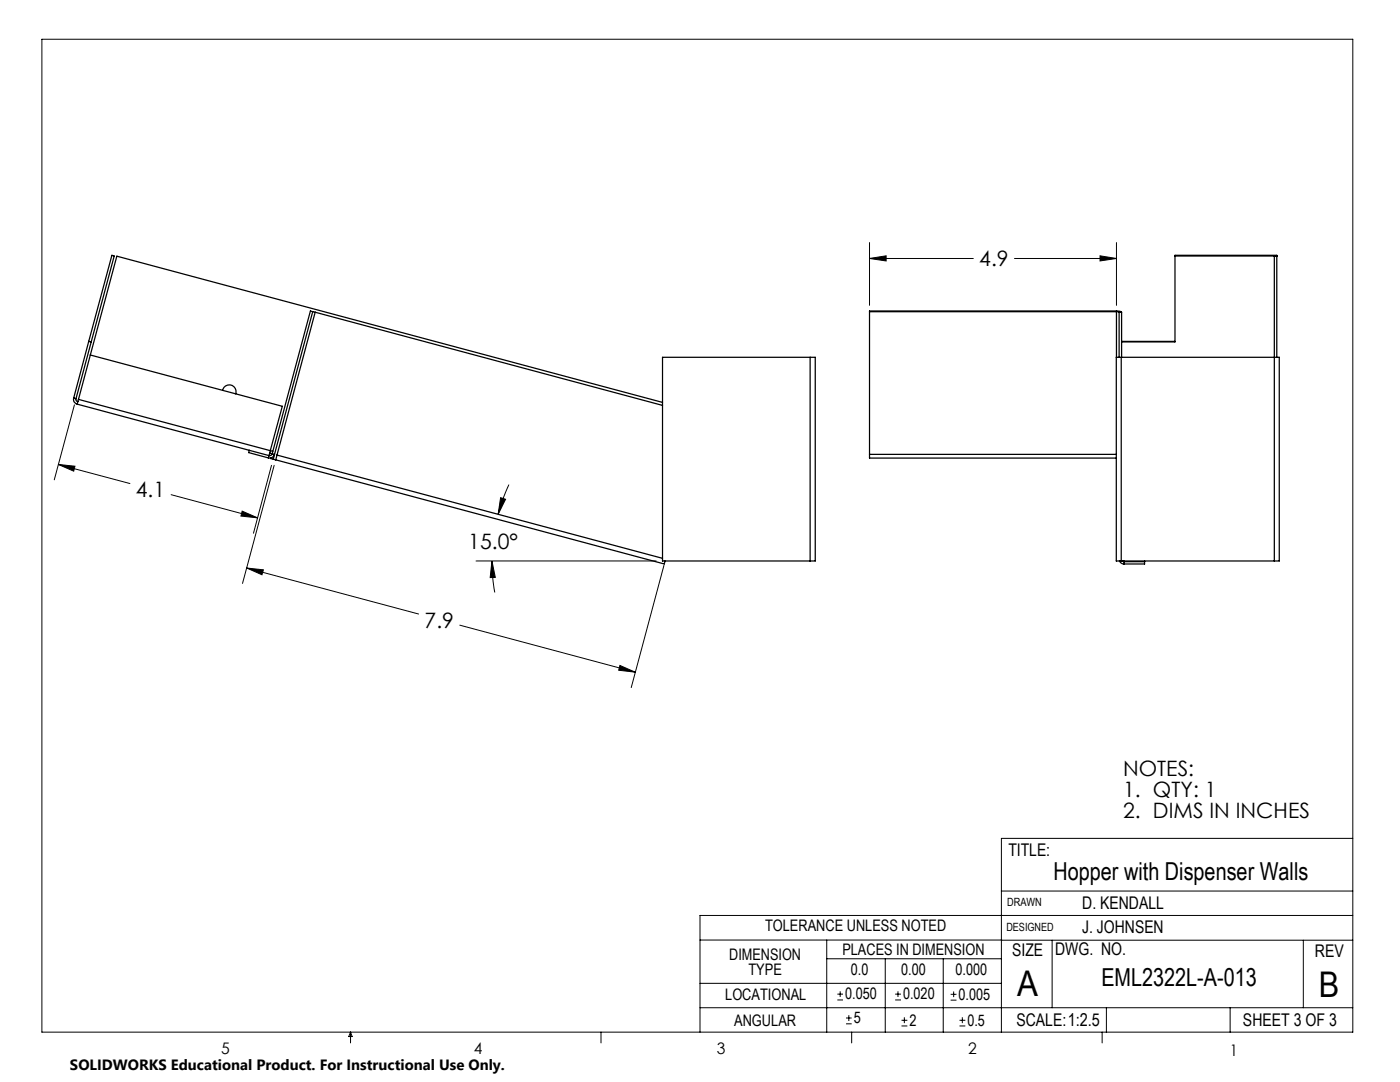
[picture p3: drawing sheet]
<svg xmlns="http://www.w3.org/2000/svg" width="279mm" height="216mm" viewBox="0 0 279 216" stroke-linecap="round" stroke-linejoin="round" font-family="sans-serif">
<g fill="none" stroke="#000" stroke-width=".2">
<path d="M8.4 7.8h261.6v198.2h-261.6zM173.5 51.6l3.3-.6v1.1zM173.5 48.4v12.5M173.5 51.6h20.7M202.5 51.6h20.3M219.5 51l3.3 .6-3.3 .5zM222.8 48.4v12.5M11.6 92.7l3.4 .3-.3 1zM11.6 92.7l14.3 3.8M14.9 80.8l-4.1 14.9M34.1 98.7l17.3 4.6M54.2 92.9l-3.6 13.5"/>
<path d="M54.7 92.9l-6.3 23.5M99.9 99.3l1 .3-1.5 3zM101.6 96.7l-1.5 3.7-.7 2.2M48.3 102l3.1 1.3-3.3-.3zM49.2 113.3l3.4 .4-.3 1zM49.2 113.3l34.3 9.2M95 111.9h36M98.2 111.9l.6 3.3-1 .1zM98.2 111.9l.1 3.2 .4 3.1M132.5 112.8l-6.5 24.4M91.8 124.7l35 9.4M123.7 132.8l3.1 1.3-3.3-.4z"/>
<path d="M199.8 177.8h70.2M270 167.3h-70.2v38.7M139.7 187.6h60.2M139.7 196.2h60.1M165 187.6v18.4M165 191.3h34.8M167.1 199.5h1.1M167.1 198.4h1.1M167.7 197.8v1.1M176.7 191.3v14.7M178.6 199.5h1.2M178.6 198.4h1.2"/>
<path d="M179.2 197.8v1.1M188.2 191.3v14.7M189.7 199.6h1.2M189.7 198.4h1.2M190.3 197.8v1.2M199.8 187.6h70.2M210 187.6v13.5M260.1 187.6v13.5M270 182.7h-130.3v23.3M70 206v2.1M70 206l.3 .8h-.7zM119.9 206v2.1"/>
<path d="M139.7 201.1h130.3M168.8 204.3h1.2M168.8 203.1h1.2M169.4 202.6v1.1M170 206v2.1M179.9 204.7h1.2M179.9 203.6h1.2M180.5 203v1.2M191.5 204.7h1.2M191.5 203.6h1.2M192.1 203v1.2M220 206v2.1"/>
<path d="M220.8 201.1v4.9M245.5 201.1v4.9"/>
</g>
<path d="M219.5 51l3.3 .6-3.3 .5zM173.5 51.6l3.3-.6v1.1zM99.9 99.3l1 .3-1.5 3zM98.2 111.9l.6 3.3-1 .1zM11.6 92.7l3.4 .3-.3 1zM48.3 102l3.1 1.3-3.3-.3zM49.2 113.3l3.4 .4-.3 1zM123.7 132.8l3.1 1.3-3.3-.4z" fill="#000"/>
<g fill="none" stroke="#000" stroke-width=".25">
<path d="M234.5 51.1h20.3M254.8 51.1h-.5v60.8M14.7 79.4a.94 .94 0 0 0 .7 1.2M14.7 79.4l.5 .2M14.7 79.4l7.6-28.5 .5 .2-7.6 28.5M15.2 79.6a.45 .45 0 0 0 .3 .6M15.7 79.7l-.2 .5M15.7 79.7l7.6-28.6 108.9 29.2M15.7 79.7l38.2 10.2M17.7 68.1l.5 .1M18 70.8l38.3 10.3-2.4 8.8M44.4 77.9a1.36 1.36 0 0 1 1.7-1.1 1.36 1.36 0 0 1 .9 1.8"/>
<path d="M62.4 62.2l.5 .1M62.4 62.2l-.5-.1-7.6 28.4M62.4 62.2l-7.6 28.5M62.9 62.3l-7.6 28.5M62.9 62.3l69.3 18.6M161.7 71.3h1v40.6h-1M161.7 71.3h-29.5v40.6h29.5M161.7 71.3v40.6M173.5 62.2h49.6l.2 .1M222.8 62.1l1 .2M222.8 62.1v9.2M222.8 62.1h-49.3v28.6"/>
<path d="M223.3 62.3v9M223.3 62.3h.5M223.8 71.3h-1v40.6h1M223.8 71.3h31.5v40.6h-1M223.8 71.3v40.6M223.8 62.3v9M223.8 68.2h10.7v-17.3h20.3v20.4M223.8 68.1h10.7M15.4 80.6l34.3 9.3M15.5 80.2l-.1 .4M49.7 89.9l-.1 .4 4 1.1M49.7 89.9l4 1"/>
<path d="M53.7 90.9l-.1 .5M53.8 90.4l.5 .2M53.9 89.9l-.2 1M53.9 89.9l.5 .2M54.1 91.4l-.1 .1 .5 .1M54.3 90.5l-.1 .3-.5 .1M54.3 90.5l.5 .2M54.5 91.6l.5 .2M54.8 90.7a1.01 1.01 0 0 1-1.2 .7M54.8 90.7l-.3 .9M55 91.8l77.6 20.7 .1-.6M55.3 90.8l-.3 1"/>
<path d="M55.3 90.8l76.9 20.6M173.5 90.7v.7h49.3M173.5 90.7h49.3M223.4 111.9l.4 .5 .5 .1M223.8 111.9h30.5M224 111.9l.3 .2h4.1M224.3 111.9v.6M228.4 111.9v.6h-4.1"/>
</g>
<g font-size="7.1">
<text x="203" y="198.7">A</text>
<text x="263.2" y="198.9">B</text>
</g>
<g font-size="4.9">
<text x="210.2" y="175.7">Hopper with Dispenser Walls</text>
<text x="219.8" y="196.7">EML2322L-A-013</text>
</g>
<g font-size="4.2">
<text x="195.4" y="53.2">4.9</text>
<text x="27.1" y="99.2">4.1</text>
<text x="93.5" y="109.6">15.0°</text>
<text x="84.7" y="125.2">7.9</text>
<text x="224.2" y="154.8">NOTES:</text>
<text x="224.2" y="158.9">1. QTY: 1</text>
<text x="224.2" y="163.1">2. DIMS IN INCHES</text>
</g>
<g font-size="3.5">
<text x="201.2" y="170.7">TITLE:</text>
<text x="216" y="181.4">D. KENDALL</text>
<text x="202" y="190.7">SIZE</text>
<text x="210.6" y="190.6">DWG. NO.</text>
<text x="216" y="186.2">J. JOHNSEN</text>
<text x="262.4" y="190.9">REV</text>
<text x="202.9" y="204.6">SCALE:1:2.5</text>
<text x="248.1" y="204.6">SHEET 3 OF 3</text>
</g>
<g font-size="3.2">
<text x="152.7" y="185.7">TOLERANCE UNLESS NOTED</text>
<text x="145.5" y="191.5">DIMENSION</text>
<text x="168.1" y="190.5">PLACES IN DIMENSION</text>
<text x="149.4" y="194.6">TYPE</text>
<text x="169.8" y="194.6">0.0</text>
<text x="179.8" y="194.6">0.00</text>
<text x="190.7" y="194.6">0.000</text>
<text x="144.7" y="199.6">LOCATIONAL</text>
<text x="168.7" y="199.4">0.050</text>
<text x="180.2" y="199.4">0.020</text>
<text x="191.3" y="199.5">0.005</text>
<text x="146.5" y="204.6">ANGULAR</text>
<text x="170.4" y="204.2">5</text>
<text x="181.5" y="204.6">2</text>
<text x="193.1" y="204.6">0.5</text>
<text x="44.2" y="210.4">5</text>
<text x="94.6" y="210.3">4</text>
<text x="143.1" y="210.4">3</text>
<text x="193.2" y="210.3">2</text>
<text x="245.4" y="210.6">1</text>
</g>
<text font-size="3" x="14" y="213.5">SOLIDWORKS Educational Product. For Instructional Use Only.</text>
<g font-size="2.3">
<text x="200.8" y="185.7">DESIGNED</text>
<text x="201" y="180.9">DRAWN</text>
</g>
</svg>
